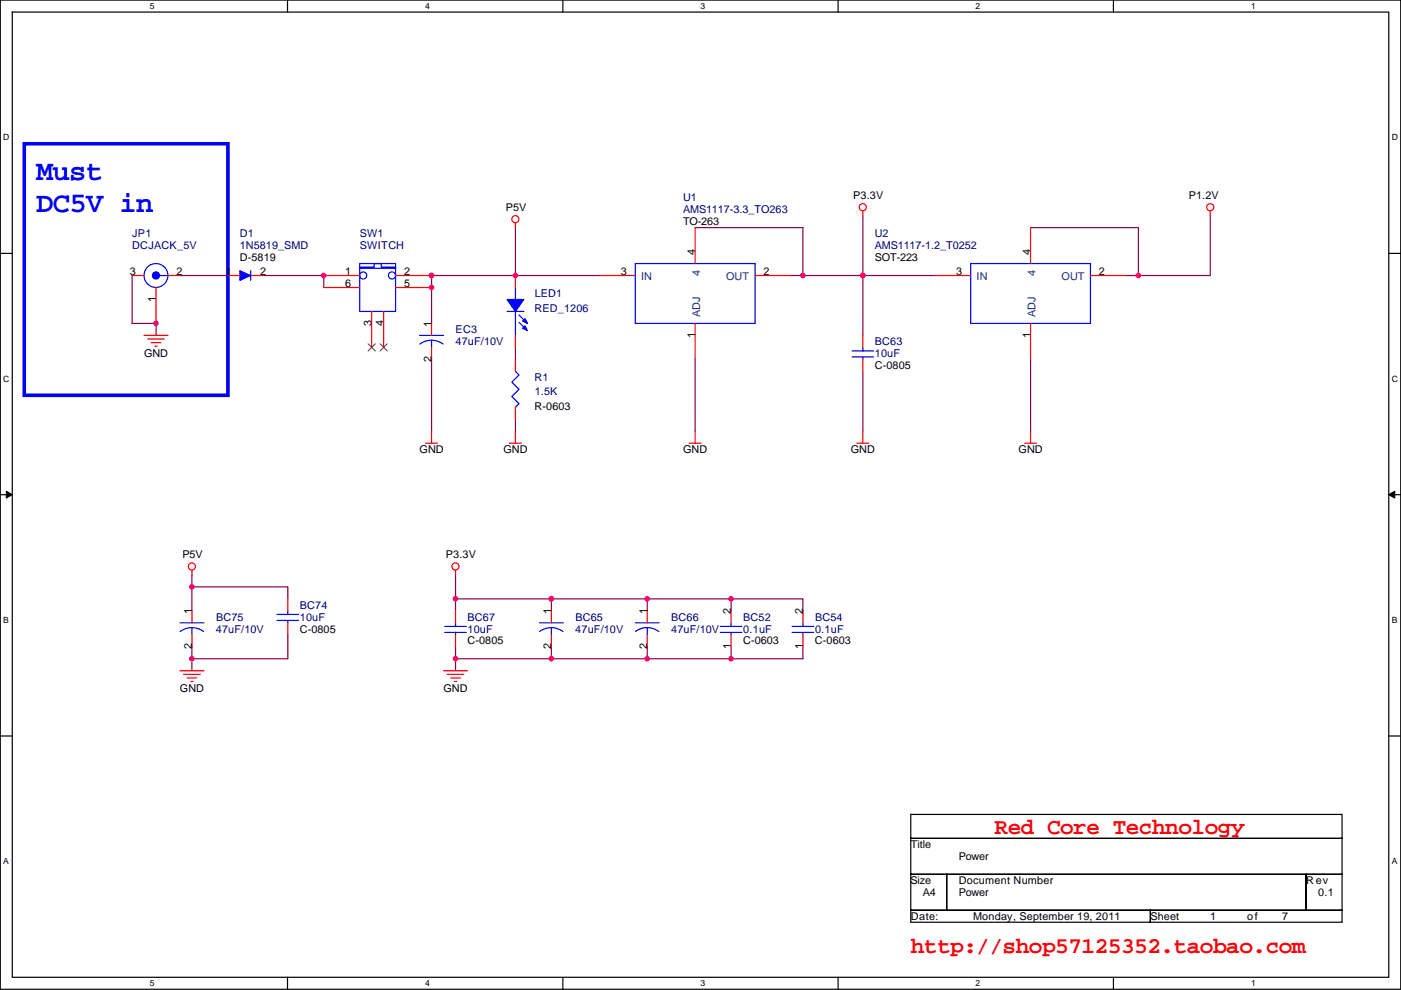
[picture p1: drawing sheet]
<svg xmlns="http://www.w3.org/2000/svg" width="297mm" height="210mm" viewBox="0 0 297 210" stroke-linecap="round" stroke-linejoin="round" font-family="sans-serif">
<path d="M.1 0h296.9v209.8h-296.9zM2.6 2.6h291.8v204.7h-291.8z" fill="none" stroke="#000" stroke-width=".25"/>
<g fill="#fff">
<path d="M31.8 .3h1v2h-1z"/>
<path d="M31.8 207.5h1v2.1h-1z"/>
</g>
<path d="M61 0v2.6M61 207.3v2.5" fill="none" stroke="#000" stroke-width=".25"/>
<g fill="#fff">
<path d="M90.1 .3h1v2h-1z"/>
<path d="M90.1 207.5h1v2.1h-1z"/>
</g>
<path d="M119.3 0v2.6M119.3 207.3v2.5" fill="none" stroke="#000" stroke-width=".25"/>
<g fill="#fff">
<path d="M148.5 .3h1v2h-1z"/>
<path d="M148.5 207.5h1v2.1h-1z"/>
</g>
<path d="M177.7 0v2.6M177.7 207.3v2.5" fill="none" stroke="#000" stroke-width=".25"/>
<g fill="#fff">
<path d="M206.9 .3h1v2h-1z"/>
<path d="M206.9 207.5h1v2.1h-1z"/>
</g>
<path d="M236.1 0v2.6M236.1 207.3v2.5" fill="none" stroke="#000" stroke-width=".25"/>
<g fill="#fff">
<path d="M265.2 .3h1v2h-1z"/>
<path d="M265.2 207.5h1v2.1h-1z"/>
<path d="M.7 28.2h1.3v2h-1.3z"/>
<path d="M295.1 28.2h1.3v2h-1.3z"/>
<path d="M.7 79.3h1.3v2.1h-1.3z"/>
<path d="M295.1 79.3h1.3v2.1h-1.3z"/>
</g>
<path d="M.1 53.7h2.5M294.4 53.7h2.6" fill="none" stroke="#000" stroke-width=".25"/>
<g fill="#fff">
<path d="M.7 130.5h1.2v2h-1.2z"/>
<path d="M295.1 130.5h1.2v2h-1.2z"/>
</g>
<path d="M.1 104.9h2.5M294.4 104.9h2.6" fill="none" stroke="#000" stroke-width=".25"/>
<path d="M1.3 104.2l1.3 .7-1.3 .7zM294.4 104.9l1.3-.7v1.4z" fill="#000" stroke="#000" stroke-width=".21"/>
<g fill="#fff">
<path d="M.7 181.7h1.2v2h-1.2z"/>
<path d="M295.1 181.7h1.2v2h-1.2z"/>
</g>
<path d="M.1 156.1h2.5M294.4 156.1h2.6M193.1 172.7h91.4v5.1h-91.4zM193.1 177.8h91.4v7.6h-91.4zM193.1 193.1h50.8v2.5h-50.8zM193.1 185.4h7.6v7.7h-7.6zM200.7 185.4h76.2v7.7h-76.2zM243.9 193.1h40.6v2.5h-40.6zM276.9 185.4h7.6v7.7h-7.6z" fill="none" stroke="#000" stroke-width=".25"/>
<g fill="none" stroke="#800040" stroke-width=".25">
<path d="M28 58.4v10.2h5.1v2.5M38.2 58.4h10.1M55.9 58.4h12.7v2.6M109.3 48.3v10.1M109.3 58.4h-17.8v10.2M109.3 58.4h17.8M147.4 48.3h22.8v10.1M167.7 58.4h2.5M170.2 58.4h12.7M182.9 58.4v12.7M182.9 45.7v12.7M182.9 58.4h15.3"/>
<path d="M218.5 48.3h22.9v10.1M238.8 58.4h2.6M256.6 45.7v12.7h-15.2M91.5 76.2v15.3M109.3 73.7v2.5M147.4 76.2v15.3M182.9 78.8v12.7M218.5 76.2v15.3M109.3 88.9v2.6M40.7 121.9v2.6M40.7 137.2v2.5M40.7 124.5h20.3v2.5"/>
<path d="M40.7 124.5v5.1M40.7 139.7v2.6M61 134.6v5.1h-20.3M96.6 139.7v2.6M96.6 127v2.6M96.6 121.9v5.1M96.6 127h20.3M96.6 137.2v2.5h20.3M116.9 127v2.6M116.9 127h20.3v2.6M116.9 137.2v2.5h20.3M137.2 127h17.8v2.6"/>
<path d="M137.2 139.7h17.8M137.2 137.2v2.5M155 137.2v2.5M155 127h15.2v2.6M170.2 137.2v2.5h-15.2"/>
</g>
<g fill="none" stroke="#f00" stroke-width=".25">
<path d="M28 58.4h2.5M35.6 58.4h2.6M48.3 58.4h2.6M53.4 58.4h2.5M68.6 58.4h7.7M83.9 58.4h7.6M109.3 47.3v1M109.3 58.4v2.6M127.1 58.4h7.6M147.4 48.3v7.6M160.1 58.4h7.6M182.9 44.7v1"/>
<path d="M198.2 58.4h7.6M218.5 48.3v7.6M231.2 58.4h7.6M256.6 44.7v1M30.5 71.1h5.1M31.3 71.9h3.6M32.1 72.7h2M32.8 73.4h.5M33.1 61v7.6M68.6 61h7.7M78.8 66.1v7.6M81.3 66.1v7.6"/>
<path d="M83.9 61h7.6M91.5 68.6v2.5M91.5 73.7v2.5M109.3 71.1v2.6M109.3 76.2v2.6M147.4 68.6v7.6M182.9 71.1v2.6M182.9 76.2v2.6M218.5 68.6v7.6M90.2 94h2.6M91.5 91.5v2.5M108 94h2.6"/>
<path d="M109.3 91.5v2.5M109.3 86.4v2.5M146.1 94h2.6M147.4 91.5v2.5M181.7 94h2.5M182.9 91.5v2.5M217.2 94h2.6M218.5 91.5v2.5M40.7 120.9v1M40.7 129.6v2.5M40.7 134.6v2.6M61 127v2.6"/>
<path d="M61 132.1v2.5M96.6 120.9v1M96.6 129.6v2.5M96.6 134.6v2.6M116.9 129.6v2.5M116.9 134.6v2.6M137.2 129.6v2.5M137.2 134.6v2.6M155 129.6v2.5M155 134.6v2.6M170.2 129.6v2.5M170.2 134.6v2.6"/>
<path d="M38.2 142.3h5M38.9 143h3.6M39.7 143.8h2M40.4 144.5h.6M94 142.3h5.1M94.8 143h3.6M95.6 143.8h2M96.3 144.5h.5"/>
<circle cx="109.3" cy="46.5" r=".76"/>
<circle cx="182.9" cy="43.9" r=".76"/>
<circle cx="256.6" cy="43.9" r=".76"/>
<circle cx="40.7" cy="120.1" r=".76"/>
<circle cx="96.6" cy="120.1" r=".76"/>
</g>
<path d="M5.1 30.5h43.2v53.3h-43.2z" fill="none" stroke="#00f" stroke-width=".76"/>
<g fill="none" stroke="#00f" stroke-width=".25">
<path d="M33.8 58.4h1.8M53.1 57.4v2.1M53.1 58.4h.3M76.3 55.9h7.6v10.2h-7.6zM76.3 56.7h3v-.8h1.5v.8h3.1v.2h-7.6zM134.7 55.9h25.4v12.7h-25.4zM205.8 55.9h25.4v12.7h-25.4zM89 71.1h5M89 73a4.1 4.1 0 0 1 5 0M91.5 72.2v1.5M107.5 66.1h3.6M109.3 61v2.5"/>
<path d="M109.3 66.1v5M109.3 78.8l.7 .7-1.5 1.5 1.5 1.6-1.5 1.5 1.5 1.5-.7 .8M110 66.8l1.6 1.5M110 68.3l1.6 1.6M180.7 74.4h4.5M180.7 75.7h4.5M182.9 75.7v.5M182.9 73.7v.7M38.2 132.1h5M38.2 133.9a4.1 4.1 0 0 1 5 0M40.7 133.1v1.5M58.7 130.3h4.6"/>
<path d="M58.7 131.6h4.6M61 131.6v.5M61 129.6v.7M94.3 132.9h4.6M94.3 134.1h4.6M96.6 134.1v.5M96.6 132.1v.8M114.4 132.1h5M114.4 133.9a4.1 4.1 0 0 1 5 0M116.9 133.1v1.5M134.7 132.1h5.1M134.7 133.9a4.1 4.1 0 0 1 5 0"/>
<path d="M137.2 133.1v1.5M152.7 132.9h4.6M152.7 134.1h4.6M155 134.1v.5M155 132.1v.8M168 132.9h4.5M168 134.1h4.5M170.2 134.1v.5M170.2 132.1v.8"/>
<circle cx="33.1" cy="58.4" r="2.53"/>
<circle cx="77" cy="58.4" r=".76"/>
<circle cx="83.1" cy="58.4" r=".76"/>
</g>
<g fill="#00f" stroke="#00f" stroke-width=".25">
<path d="M107.5 63.5h3.6l-1.8 2.6z" fill-rule="evenodd"/>
<path d="M111.3 69.1l.5 1-1-.5z" fill-rule="evenodd"/>
<path d="M111.3 67.6l.5 1-1-.5z" fill-rule="evenodd"/>
<path d="M50.9 57.4l2.2 1-2.2 1.1z" fill-rule="evenodd"/>
<circle cx="33.1" cy="58.4" r=".76"/>
</g>
<path d="M78 72.9l1.6 1.6M79.6 72.9l-1.6 1.6M80.6 72.9l1.5 1.6M82.1 72.9l-1.5 1.6" fill="none" stroke="#804000" stroke-width=".21"/>
<g fill="#f0f" stroke="#f0f" stroke-width=".25">
<circle cx="182.9" cy="58.4" r=".5"/>
<circle cx="241.3" cy="58.4" r=".5"/>
<circle cx="170.2" cy="58.4" r=".5"/>
<circle cx="33.1" cy="68.6" r=".5"/>
<circle cx="109.3" cy="58.4" r=".5"/>
<circle cx="68.6" cy="58.4" r=".5"/>
<circle cx="91.5" cy="61" r=".5"/>
<circle cx="91.5" cy="58.4" r=".5"/>
<circle cx="116.9" cy="127" r=".5"/>
<circle cx="96.6" cy="127" r=".5"/>
<circle cx="116.9" cy="139.7" r=".5"/>
<circle cx="40.7" cy="139.7" r=".5"/>
<circle cx="40.7" cy="124.5" r=".5"/>
<circle cx="96.6" cy="139.7" r=".5"/>
<circle cx="155" cy="127" r=".5"/>
<circle cx="137.2" cy="127" r=".5"/>
<circle cx="155" cy="139.7" r=".5"/>
<circle cx="137.2" cy="139.7" r=".5"/>
</g>
<g font-size="6.1" fill="#00f">
<text x="7.7" y="38.1">Must</text>
<text x="7.7" y="45">DC5V in</text>
</g>
<g font-size="4.8" fill="#f00">
<text x="210.9" y="176.8">Red Core Technology</text>
<text x="193.1" y="202.2">http://shop57125352.taobao.com</text>
</g>
<g font-size="2.3">
<text x="107.2" y="44.7">P5V</text>
<text x="144.8" y="47.8">TO-263</text>
<text x="180.9" y="42.2">P3.3V</text>
<text x="252" y="42.2">P1.2V</text>
<text x="27.5" y="58.4">3</text>
<text x="37.4" y="58.4">2</text>
<text x="47.8" y="58.4">1</text>
<text x="50.9" y="55.4">D-5819</text>
<text x="55.2" y="58.4">2</text>
<text x="73.2" y="58.4">1</text>
<text x="85.7" y="58.4">2</text>
<text x="131.6" y="58.4">3</text>
<text x="147.4" y="54.1" transform="rotate(-90 147.4 54.1)">4</text>
<text x="161.9" y="58.4">2</text>
<text x="185.5" y="55.4">SOT-223</text>
<text x="202.8" y="58.4">3</text>
<text x="218.5" y="54.1" transform="rotate(-90 218.5 54.1)">4</text>
<text x="233" y="58.4">2</text>
<text x="33.1" y="64.1" transform="rotate(-90 33.1 64.1)">1</text>
<text x="73.2" y="61">6</text>
<text x="85.7" y="61">5</text>
<text x="78.8" y="69.1" transform="rotate(-90 78.8 69.1)">3</text>
<text x="81.3" y="69.1" transform="rotate(-90 81.3 69.1)">4</text>
<text x="91.5" y="69.4" transform="rotate(-90 91.5 69.4)">1</text>
<text x="147.4" y="71.7" transform="rotate(-90 147.4 71.7)">1</text>
<text x="218.5" y="71.7" transform="rotate(-90 218.5 71.7)">1</text>
<text x="30.5" y="75.7">GND</text>
<text x="91.5" y="76.8" transform="rotate(-90 91.5 76.8)">2</text>
<text x="185.5" y="78.3">C-0805</text>
<text x="113.3" y="86.9">R-0603</text>
<text x="89" y="96.1">GND</text>
<text x="106.7" y="96.1">GND</text>
<text x="144.8" y="96.1">GND</text>
<text x="180.4" y="96.1">GND</text>
<text x="216" y="96.1">GND</text>
<text x="38.7" y="118.4">P5V</text>
<text x="94.5" y="118.4">P3.3V</text>
<text x="40.7" y="130.3" transform="rotate(-90 40.7 130.3)">1</text>
<text x="116.9" y="130.3" transform="rotate(-90 116.9 130.3)">1</text>
<text x="137.2" y="130.3" transform="rotate(-90 137.2 130.3)">1</text>
<text x="155" y="130.3" transform="rotate(-90 155 130.3)">2</text>
<text x="170.2" y="130.3" transform="rotate(-90 170.2 130.3)">2</text>
<text x="40.7" y="137.7" transform="rotate(-90 40.7 137.7)">2</text>
<text x="63.6" y="134.2">C-0805</text>
<text x="99.1" y="136.7">C-0805</text>
<text x="116.9" y="137.7" transform="rotate(-90 116.9 137.7)">2</text>
<text x="137.2" y="137.7" transform="rotate(-90 137.2 137.7)">2</text>
<text x="155" y="137.7" transform="rotate(-90 155 137.7)">1</text>
<text x="157.5" y="136.7">C-0603</text>
<text x="170.2" y="137.7" transform="rotate(-90 170.2 137.7)">1</text>
<text x="172.8" y="136.7">C-0603</text>
<text x="38.2" y="146.9">GND</text>
<text x="94" y="146.9">GND</text>
<text x="193.1" y="179.9">Title</text>
<text x="203.3" y="182.4">Power</text>
<text x="193.1" y="187.5">Size</text>
<text x="195.6" y="190">A4</text>
<text x="203.3" y="190">Power</text>
<text x="203.3" y="187.5">Document Number</text>
<text x="276.9" y="187.5">R ev</text>
<text x="279.5" y="190">0.1</text>
<text x="193.1" y="195.1">Date:</text>
<text x="206.3" y="195.1">Monday, September 19, 2011</text>
<text x="243.9" y="195.1">Sheet</text>
<text x="256.6" y="195.1">1</text>
<text x="264.4" y="195.1">of</text>
<text x="271.8" y="195.1">7</text>
</g>
<g font-size="2.3" fill="#000080">
<text x="144.8" y="42.7">U1</text>
<text x="144.8" y="45.3">AMS1117-3.3_TO263</text>
<text x="28" y="50.3">JP1</text>
<text x="28" y="52.9">DCJACK_5V</text>
<text x="50.9" y="50.3">D1</text>
<text x="50.9" y="52.9">1N5819_SMD</text>
<text x="76.3" y="50.3">SW1</text>
<text x="76.3" y="52.9">SWITCH</text>
<text x="185.5" y="50.3">U2</text>
<text x="185.5" y="52.9">AMS1117-1.2_T0252</text>
<text x="113.4" y="63">LED1</text>
<text x="96.6" y="70.7">EC3</text>
<text x="113.3" y="66.1">RED_1206</text>
<text x="96.6" y="73.2">47uF/10V</text>
<text x="185.5" y="73.2">BC63</text>
<text x="185.5" y="75.7">10uF</text>
<text x="113.3" y="80.8">R1</text>
<text x="113.4" y="83.9">1.5K</text>
<text x="45.8" y="131.6">BC75</text>
<text x="63.6" y="129.1">BC74</text>
<text x="63.6" y="131.6">10uF</text>
<text x="99.1" y="131.6">BC67</text>
<text x="122" y="131.6">BC65</text>
<text x="142.3" y="131.6">BC66</text>
<text x="157.6" y="131.6">BC52</text>
<text x="172.8" y="131.6">BC54</text>
<text x="45.8" y="134.2">47uF/10V</text>
<text x="99.1" y="134.2">10uF</text>
<text x="122" y="134.2">47uF/10V</text>
<text x="142.3" y="134.2">47uF/10V</text>
<text x="157.6" y="134.2">0.1uF</text>
<text x="172.8" y="134.2">0.1uF</text>
</g>
<g font-size="2.3" fill="#004080">
<text x="136" y="59.5">IN</text>
<text x="148.4" y="58.5" transform="rotate(-90 148.4 58.5)">4</text>
<text x="154" y="59.5">OUT</text>
<text x="207.1" y="59.5">IN</text>
<text x="219.6" y="58.5" transform="rotate(-90 219.6 58.5)">4</text>
<text x="225.1" y="59.5">OUT</text>
<text x="148.4" y="67.3" transform="rotate(-90 148.4 67.3)">ADJ</text>
<text x="219.6" y="67.3" transform="rotate(-90 219.6 67.3)">ADJ</text>
</g>
<g font-size="1.8">
<text x="31.8" y="1.9">5</text>
<text x="90.1" y="1.9">4</text>
<text x="148.5" y="1.9">3</text>
<text x="206.9" y="1.9">2</text>
<text x="265.2" y="1.9">1</text>
<text x=".7" y="29.8">D</text>
<text x="295.1" y="29.8">D</text>
<text x=".7" y="81">C</text>
<text x="295.1" y="81">C</text>
<text x=".7" y="132.1">B</text>
<text x="295.1" y="132.1">B</text>
<text x=".7" y="183.3">A</text>
<text x="295.1" y="183.3">A</text>
<text x="31.8" y="209.2">5</text>
<text x="90.1" y="209.2">4</text>
<text x="148.5" y="209.2">3</text>
<text x="206.9" y="209.2">2</text>
<text x="265.2" y="209.2">1</text>
</g>
</svg>
